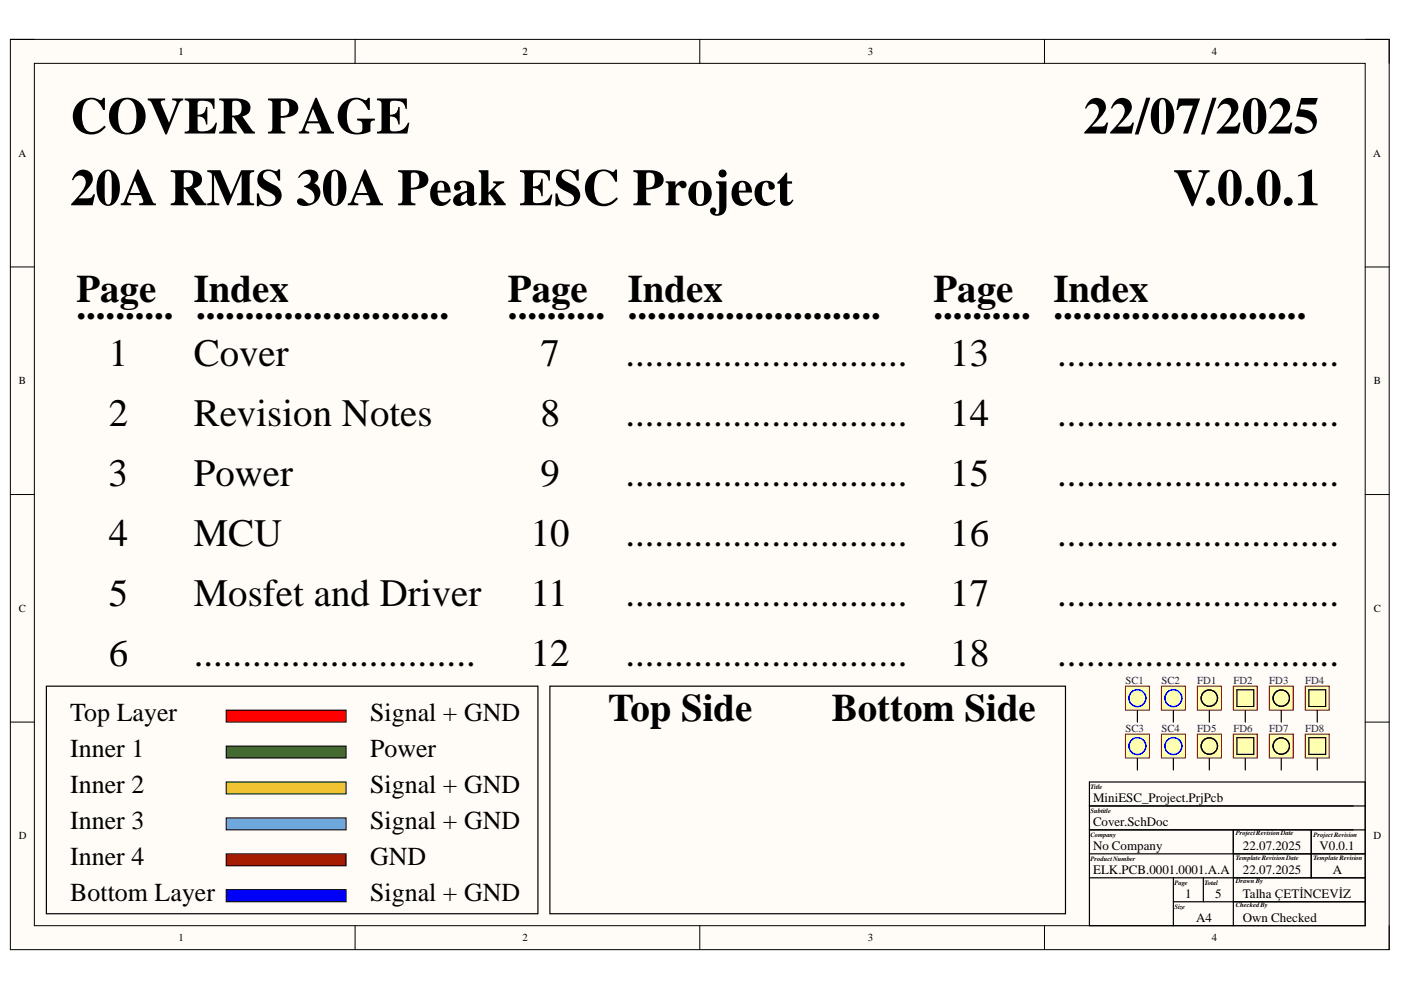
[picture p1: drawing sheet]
<svg xmlns="http://www.w3.org/2000/svg" width="297mm" height="210mm" viewBox="0 0 297 210" stroke-linecap="round" stroke-linejoin="round" font-family="sans-serif">
<path d="M2.2 8.4h292.3v192.9h-292.3z" fill-rule="evenodd" fill="#fffcf8"/>
<path d="M2.2 8.4h292.3v192.9h-292.3z" fill="none" stroke="#000" stroke-width=".21"/>
<path d="M7.3 13.4h282.1v182.9h-282.1z" fill-rule="evenodd" fill="#fffcf8"/>
<g fill="none" stroke="#000" stroke-width=".21">
<path d="M2.2 8.4h5.1M7.3 13.4h282.1v182.9h-282.1zM75.3 8.4v5M148.4 8.4v5M221.5 8.4v5M289.4 8.4h5.1v5M2.2 56.6h5.1M289.4 56.6h5.1M2.2 104.9h5.1M289.4 104.9h5.1M2.2 153.1h5.1M289.4 153.1h5.1"/>
<path d="M75.3 196.3v5M148.4 196.3v5M221.5 196.3v5M294.5 196.3v5"/>
</g>
<path d="M279.3 150.6v2.5M231 176h58.4M231 165.8h58.4v30.5h-58.4zM231 170.9h58.4M261.5 176v20.3M278 176v10.1M231 181h58.4M231 186.1h58.4M248.8 191.2h40.6M248.8 186.1v10.2M255.1 186.1v5.1" fill="none" stroke="#000" stroke-width=".25"/>
<path d="M276.7 145.5h5.1v5.1h-5.1z" fill-rule="evenodd" fill="#ffffb0"/>
<path d="M276.7 145.5h5.1v5.1h-5.1z" fill="none" stroke="#800000" stroke-width=".21"/>
<path d="M264 150.6v2.5M277.5 146.2h3.6v3.6h-3.6z" fill="none" stroke="#000" stroke-width=".25"/>
<path d="M261.5 145.5h5.1v5.1h-5.1z" fill-rule="evenodd" fill="#ffffb0"/>
<path d="M261.5 145.5h5.1v5.1h-5.1z" fill="none" stroke="#800000" stroke-width=".21"/>
<path d="M262.3 146.2h3.5v3.6h-3.5zM271.7 150.6v2.5" fill="none" stroke="#000" stroke-width=".25"/>
<path d="M269.1 145.5h5.1v5.1h-5.1z" fill-rule="evenodd" fill="#ffffb0"/>
<path d="M269.1 145.5h5.1v5.1h-5.1z" fill="none" stroke="#800000" stroke-width=".21"/>
<g fill="none" stroke="#000" stroke-width=".25">
<path d="M256.4 150.6v2.5"/>
<circle cx="271.7" cy="148" r="1.74"/>
</g>
<path d="M253.9 145.5h5.1v5.1h-5.1z" fill-rule="evenodd" fill="#ffffb0"/>
<path d="M253.9 145.5h5.1v5.1h-5.1z" fill="none" stroke="#800000" stroke-width=".21"/>
<g fill="none" stroke="#000" stroke-width=".25">
<path d="M248.8 160.7v2.6"/>
<circle cx="256.4" cy="148" r="1.73"/>
</g>
<path d="M246.2 155.6h5.1v5.1h-5.1z" fill-rule="evenodd" fill="#ffffb0"/>
<path d="M246.2 155.6h5.1v5.1h-5.1z" fill="none" stroke="#800000" stroke-width=".21"/>
<circle cx="248.8" cy="158.2" r="1.8" fill="none" stroke="#00f" stroke-width=".25"/>
<path d="M241.2 160.7v2.6" fill="none" stroke="#000" stroke-width=".25"/>
<path d="M238.6 155.6h5.1v5.1h-5.1z" fill-rule="evenodd" fill="#ffffb0"/>
<path d="M238.6 155.6h5.1v5.1h-5.1z" fill="none" stroke="#800000" stroke-width=".21"/>
<circle cx="241.2" cy="158.2" r="1.8" fill="none" stroke="#00f" stroke-width=".25"/>
<path d="M248.8 150.6v2.5" fill="none" stroke="#000" stroke-width=".25"/>
<path d="M246.2 145.5h5.1v5.1h-5.1z" fill-rule="evenodd" fill="#ffffb0"/>
<path d="M246.2 145.5h5.1v5.1h-5.1z" fill="none" stroke="#800000" stroke-width=".21"/>
<circle cx="248.8" cy="148" r="1.8" fill="none" stroke="#00f" stroke-width=".25"/>
<path d="M241.2 150.6v2.5" fill="none" stroke="#000" stroke-width=".25"/>
<path d="M238.6 145.5h5.1v5.1h-5.1z" fill-rule="evenodd" fill="#ffffb0"/>
<path d="M238.6 145.5h5.1v5.1h-5.1z" fill="none" stroke="#800000" stroke-width=".21"/>
<circle cx="241.2" cy="148" r="1.8" fill="none" stroke="#00f" stroke-width=".25"/>
<path d="M264 160.7v2.6" fill="none" stroke="#000" stroke-width=".25"/>
<path d="M261.5 155.6h5.1v5.1h-5.1z" fill-rule="evenodd" fill="#ffffb0"/>
<path d="M261.5 155.6h5.1v5.1h-5.1z" fill="none" stroke="#800000" stroke-width=".21"/>
<path d="M262.3 156.4h3.5v3.6h-3.5zM256.4 160.7v2.6" fill="none" stroke="#000" stroke-width=".25"/>
<path d="M253.9 155.6h5.1v5.1h-5.1z" fill-rule="evenodd" fill="#ffffb0"/>
<path d="M253.9 155.6h5.1v5.1h-5.1z" fill="none" stroke="#800000" stroke-width=".21"/>
<g fill="none" stroke="#000" stroke-width=".25">
<path d="M279.3 160.7v2.6"/>
<circle cx="256.4" cy="158.2" r="1.74"/>
</g>
<path d="M276.7 155.6h5.1v5.1h-5.1z" fill-rule="evenodd" fill="#ffffb0"/>
<path d="M276.7 155.6h5.1v5.1h-5.1z" fill="none" stroke="#800000" stroke-width=".21"/>
<path d="M277.5 156.4h3.6v3.6h-3.6zM271.7 160.7v2.6" fill="none" stroke="#000" stroke-width=".25"/>
<path d="M269.1 155.6h5.1v5.1h-5.1z" fill-rule="evenodd" fill="#ffffb0"/>
<path d="M269.1 155.6h5.1v5.1h-5.1z" fill="none" stroke="#800000" stroke-width=".21"/>
<circle cx="271.7" cy="158.2" r="1.74" fill="none" stroke="#000" stroke-width=".25"/>
<path d="M48 188.7h25.4v2.5h-25.4z" fill-rule="evenodd" fill="#00f"/>
<path d="M48 188.7h25.4v2.5h-25.4z" fill="none" stroke="#000" stroke-width=".21"/>
<path d="M48 181h25.4v2.6h-25.4z" fill-rule="evenodd" fill="#a61c00"/>
<path d="M48 181h25.4v2.6h-25.4z" fill="none" stroke="#000" stroke-width=".21"/>
<path d="M48 173.4h25.4v2.6h-25.4z" fill-rule="evenodd" fill="#6fa8dc"/>
<path d="M48 173.4h25.4v2.6h-25.4z" fill="none" stroke="#000" stroke-width=".21"/>
<path d="M48 165.8h25.4v2.5h-25.4z" fill-rule="evenodd" fill="#f1c232"/>
<path d="M48 165.8h25.4v2.5h-25.4z" fill="none" stroke="#000" stroke-width=".21"/>
<path d="M48 158.2h25.4v2.5h-25.4z" fill-rule="evenodd" fill="#38761d"/>
<path d="M48 158.2h25.4v2.5h-25.4z" fill="none" stroke="#000" stroke-width=".21"/>
<path d="M48 150.6h25.4v2.5h-25.4z" fill-rule="evenodd" fill="#f00"/>
<path d="M48 150.6h25.4v2.5h-25.4z" fill="none" stroke="#000" stroke-width=".21"/>
<path d="M9.8 145.5h104.3v48.2h-104.3zM116.6 145.5h109.3v48.2h-109.3z" fill="none" stroke="#000" stroke-width=".25"/>
<g font-size="11">
<text x="14.9" y="28.3">COVER PAGE</text>
<text x="229.7" y="28.3">22/07/2025</text>
<text x="14.9" y="43.5">20A RMS 30A Peak ESC Project</text>
<text x="248.8" y="43.5">V.0.0.1</text>
</g>
<g font-size="8.2">
<text x="16.2" y="63.9">Page</text>
<text x="41.1" y="63.9">Index</text>
<text x="107.7" y="63.9">Page</text>
<text x="133.1" y="63.9">Index</text>
<text x="197.9" y="63.9">Page</text>
<text x="223.3" y="63.9">Index</text>
<text x="16.2" y="67.7">.......... ..........................</text>
<text x="107.7" y="67.7">.......... ..........................</text>
<text x="197.9" y="67.7">.......... ..........................</text>
<text x="23.1" y="77.7">1</text>
<text x="41.1" y="77.7">Cover</text>
<text x="114.6" y="77.7">7</text>
<text x="132.6" y="77.7">.............................</text>
<text x="201.5" y="77.7">13</text>
<text x="224.1" y="77.7">.............................</text>
<text x="23.1" y="90.3">2</text>
<text x="41.1" y="90.3">Revision Notes</text>
<text x="114.6" y="90.3">8</text>
<text x="132.6" y="90.3">.............................</text>
<text x="201.5" y="90.3">14</text>
<text x="224.1" y="90.3">.............................</text>
<text x="23" y="103.1">3</text>
<text x="41.1" y="103.1">Power</text>
<text x="114.6" y="103.1">9</text>
<text x="132.6" y="103.1">.............................</text>
<text x="201.5" y="103.1">15</text>
<text x="224.1" y="103.1">.............................</text>
<text x="23.1" y="115.7">4</text>
<text x="41.1" y="115.7">MCU</text>
<text x="112.5" y="115.7">10</text>
<text x="132.6" y="115.7">.............................</text>
<text x="201.5" y="115.7">16</text>
<text x="224.1" y="115.7">.............................</text>
<text x="23.1" y="128.5">5</text>
<text x="41.1" y="128.5">Mosfet and Driver</text>
<text x="112.5" y="128.5">11</text>
<text x="132.6" y="128.5">.............................</text>
<text x="201.5" y="128.5">17</text>
<text x="224.1" y="128.5">.............................</text>
<text x="23.1" y="141.1">6</text>
<text x="41.1" y="141.1">.............................</text>
<text x="112.5" y="141.1">12</text>
<text x="132.6" y="141.1">.............................</text>
<text x="201.5" y="141.1">18</text>
<text x="224.1" y="141.1">.............................</text>
<text x="128.9" y="152.8">Top Side</text>
<text x="176.3" y="152.8">Bottom Side</text>
</g>
<g font-size="5.5">
<text x="14.9" y="152.9">Top Layer</text>
<text x="78.5" y="152.9">Signal + GND</text>
<text x="14.9" y="160.5">Inner 1</text>
<text x="78.5" y="160.5">Power</text>
<text x="14.9" y="168.1">Inner 2</text>
<text x="78.5" y="168.1">Signal + GND</text>
<text x="14.9" y="175.7">Inner 3</text>
<text x="78.5" y="175.7">Signal + GND</text>
<text x="14.9" y="183.4">Inner 4</text>
<text x="78.5" y="183.4">GND</text>
<text x="14.9" y="191">Bottom Layer</text>
<text x="78.5" y="191">Signal + GND</text>
</g>
<g font-size="2.7">
<text x="231.8" y="170">MiniESC_Project.PrjPcb</text>
<text x="231.8" y="175.1">Cover.SchDoc</text>
<text x="231.8" y="180.2">No Company</text>
<text x="231.8" y="185.2">ELK.PCB.0001.0001.A.A</text>
<text x="263.5" y="180.2">22.07.2025</text>
<text x="263.5" y="185.2">22.07.2025</text>
<text x="279.8" y="180.2">V0.0.1</text>
<text x="282.6" y="185.2">A</text>
<text x="251.3" y="190.3">1</text>
<text x="257.6" y="190.3">5</text>
<text x="263.5" y="190.3">Talha ÇETİNCEVİZ</text>
<text x="253.6" y="195.4">A4</text>
<text x="263.5" y="195.4">Own Checked</text>
</g>
<g font-size="2.3">
<text x="37.9" y="11.7">1</text>
<text x="110.8" y="11.7">2</text>
<text x="184" y="11.7">3</text>
<text x="256.9" y="11.7">4</text>
<text x="3.9" y="33.2">A</text>
<text x="291.2" y="33.2">A</text>
<text x="4" y="81.5">B</text>
<text x="291.3" y="81.5">B</text>
<text x="4" y="129.7">C</text>
<text x="291.3" y="129.7">C</text>
<text x="4" y="178">D</text>
<text x="291.2" y="178">D</text>
<text x="37.9" y="199.6">1</text>
<text x="110.8" y="199.6">2</text>
<text x="184" y="199.6">3</text>
<text x="256.9" y="199.6">4</text>
</g>
<g font-size="2.3" fill="#000080">
<text x="238.6" y="145">SC1</text>
<text x="246.2" y="145">SC2</text>
<text x="253.8" y="145">FD1</text>
<text x="261.5" y="145">FD2</text>
<text x="269.1" y="145">FD3</text>
<text x="276.7" y="145">FD4</text>
<text x="238.6" y="155.1">SC3</text>
<text x="246.2" y="155.1">SC4</text>
<text x="253.8" y="155.1">FD5</text>
<text x="261.5" y="155.1">FD6</text>
<text x="269.1" y="155.1">FD7</text>
<text x="276.7" y="155.1">FD8</text>
</g>
<g font-size="1.4">
<text x="231.2" y="167.2">Title</text>
<text x="231.2" y="172.3">Subtitle</text>
<text x="231.2" y="177.4">Company</text>
<text x="262" y="177.1">ProjectRevisionDate</text>
<text x="278.5" y="177.4">ProjectRevision</text>
<text x="231.2" y="182.5">ProductNumber</text>
<text x="262" y="182.2">TemplateRevisionDate</text>
<text x="278.5" y="182.2">TemplateRevision</text>
<text x="249" y="187.6">Page</text>
<text x="255.4" y="187.6">Total</text>
<text x="262" y="187.3">Drawn By</text>
<text x="249" y="192.6">Size</text>
<text x="262" y="192.4">CheckedBy</text>
</g>
</svg>
